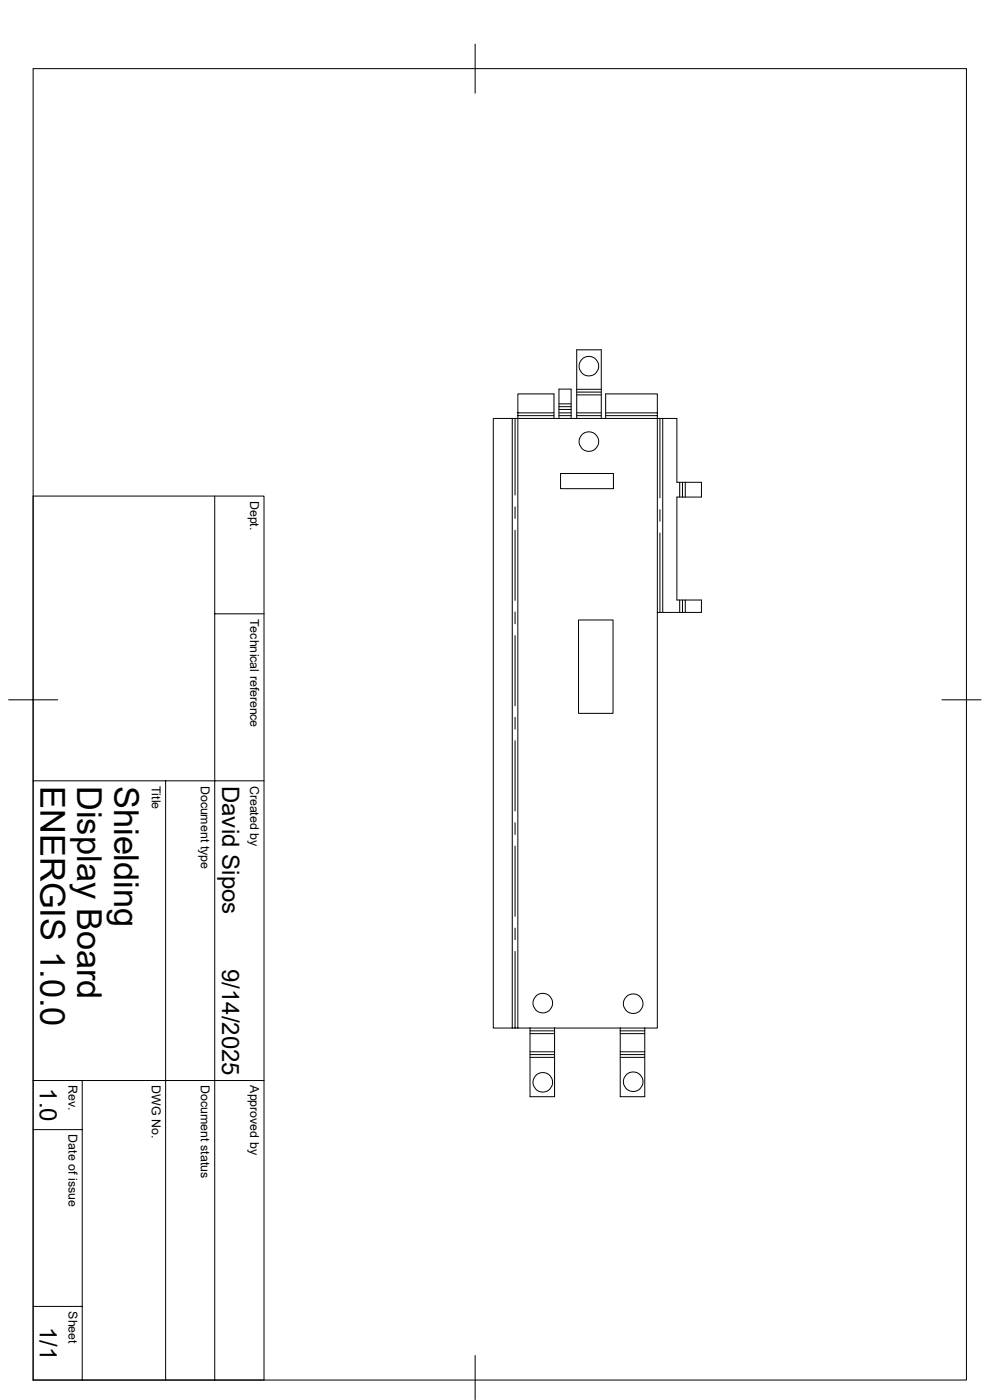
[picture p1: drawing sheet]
<svg xmlns="http://www.w3.org/2000/svg" width="210mm" height="297mm" viewBox="0 0 210 297" stroke-linecap="round" stroke-linejoin="round" font-family="sans-serif">
<g fill="none" stroke="#000" stroke-width=".21">
<path d="M7 14.6h198v278.2h-198zM100.8 9.4v10.4M108.7 88.8v129.3M109.3 88.8v16.2M109.9 88.2h7.6M109.9 87.6h7.6M117.5 88.8v-5.2h-7.6v5.2h-5.3v129.3h7.8M117.5 88.8h-7.6v129.3M117.5 88.8h11M118.6 86.3h2.6M118.6 88.2h2.6M118.6 85.7h2.6"/>
<path d="M118.6 86.9h2.6M118.6 87.6h2.6M121.2 88.8v-6.2h-2.6v6.2M122.3 88.8v-14.6h5.3v14.6M122.3 82.6h5.3M122.3 83.2h5.3M122.3 88.2h5.3M122.3 83.8h5.3M122.3 87.6h5.3M128.5 88.8v-5.2h10.9v5.2h4.2v13.5h5.2v3.2h-5.2v21.8h5.2v2.6h-9.4M128.5 88.8h10.9v41.1M128.5 88.2h10.9"/>
<path d="M128.5 87.6h10.9M140 88.8v16.8M140.6 88.8v41.1M7 105.2h49v187.6h-49M45.6 105.2v187.6M109.3 107.5v2.5M109.3 112.5v14.9M118.9 100.5h11.2v3.2h-11.2zM140 108.1v2.5M140 113.1v16.8M144.2 102.3v3.2M144.8 102.3v3.2"/>
<path d="M145.4 102.3v3.2M45.6 130.2h10.4M109.3 129.8v2.5M109.3 134.8v14.9M122.7 131.5h7.3v19.8h-7.3zM139.4 129.9v88.2h-2.6M144.2 127.3v2.6M144.8 127.3v2.6M145.4 127.3v2.6M1.8 148.5h10.4M109.3 152.2v2.5M109.3 157.1v14.9"/>
<path d="M199.8 148.5h8.3M7 165.7h49M35.1 165.7v127.1M109.3 174.5v2.5M109.3 179.5v14.9M109.3 196.9v2.4M109.3 201.8v16.3M112.4 218.1v14.6h5.2v-14.6M112.4 218.1h24.4M112.4 218.7h5.2M112.4 219.3h5.2M131.6 218.1v14.6h5.2v-14.6"/>
<path d="M131.6 218.7h5.2M131.6 219.3h5.2M7 239.6h10.4M7 229.2h49M17.4 229.2v63.6M112.4 223.7h5.2M112.4 224.3h5.2M112.4 223.1h5.2M131.6 223.7h5.2M131.6 224.3h5.2M131.6 223.1h5.2M7 277.2h10.4"/>
<path d="M100.8 287.6v9.3"/>
<circle cx="124.9" cy="77.7" r="2.07"/>
<circle cx="124.9" cy="93.7" r="2.07"/>
<circle cx="115.1" cy="212.8" r="2.07"/>
<circle cx="134.3" cy="212.9" r="2.07"/>
<circle cx="115.1" cy="229.6" r="2.07"/>
<circle cx="134.3" cy="229.5" r="2.07"/>
</g>
<g font-size="7.3">
<text x="8.6" y="166.7" transform="rotate(90 8.6 166.7)">ENERGIS 1.0.0</text>
<text x="16.4" y="166.7" transform="rotate(90 16.4 166.7)">Display Board</text>
<text x="24.2" y="166.7" transform="rotate(90 24.2 166.7)">Shielding</text>
</g>
<g font-size="5.1">
<text x="47.1" y="166.7" transform="rotate(90 47.1 166.7)">David Sipos</text>
<text x="47.1" y="205.5" transform="rotate(90 47.1 205.5)">9/14/2025</text>
<text x="8.4" y="230.9" transform="rotate(90 8.4 230.9)">1.0</text>
<text x="8.4" y="281.4" transform="rotate(90 8.4 281.4)">1/1</text>
</g>
<g font-size="2.6">
<text x="53.1" y="106.3" transform="rotate(90 53.1 106.3)">Dept.</text>
<text x="53.1" y="131.3" transform="rotate(90 53.1 131.3)">Technical reference</text>
<text x="32.2" y="166.7" transform="rotate(90 32.2 166.7)">Title</text>
<text x="42.6" y="166.7" transform="rotate(90 42.6 166.7)">Document type</text>
<text x="53.1" y="166.7" transform="rotate(90 53.1 166.7)">Created by</text>
<text x="14.5" y="230.2" transform="rotate(90 14.5 230.2)">Rev.</text>
<text x="32.2" y="230.2" transform="rotate(90 32.2 230.2)">DWG No.</text>
<text x="42.6" y="230.2" transform="rotate(90 42.6 230.2)">Document status</text>
<text x="53.1" y="230.2" transform="rotate(90 53.1 230.2)">Approved by</text>
<text x="14.5" y="240.7" transform="rotate(90 14.5 240.7)">Date of issue</text>
<text x="14.5" y="278.2" transform="rotate(90 14.5 278.2)">Sheet</text>
</g>
</svg>
